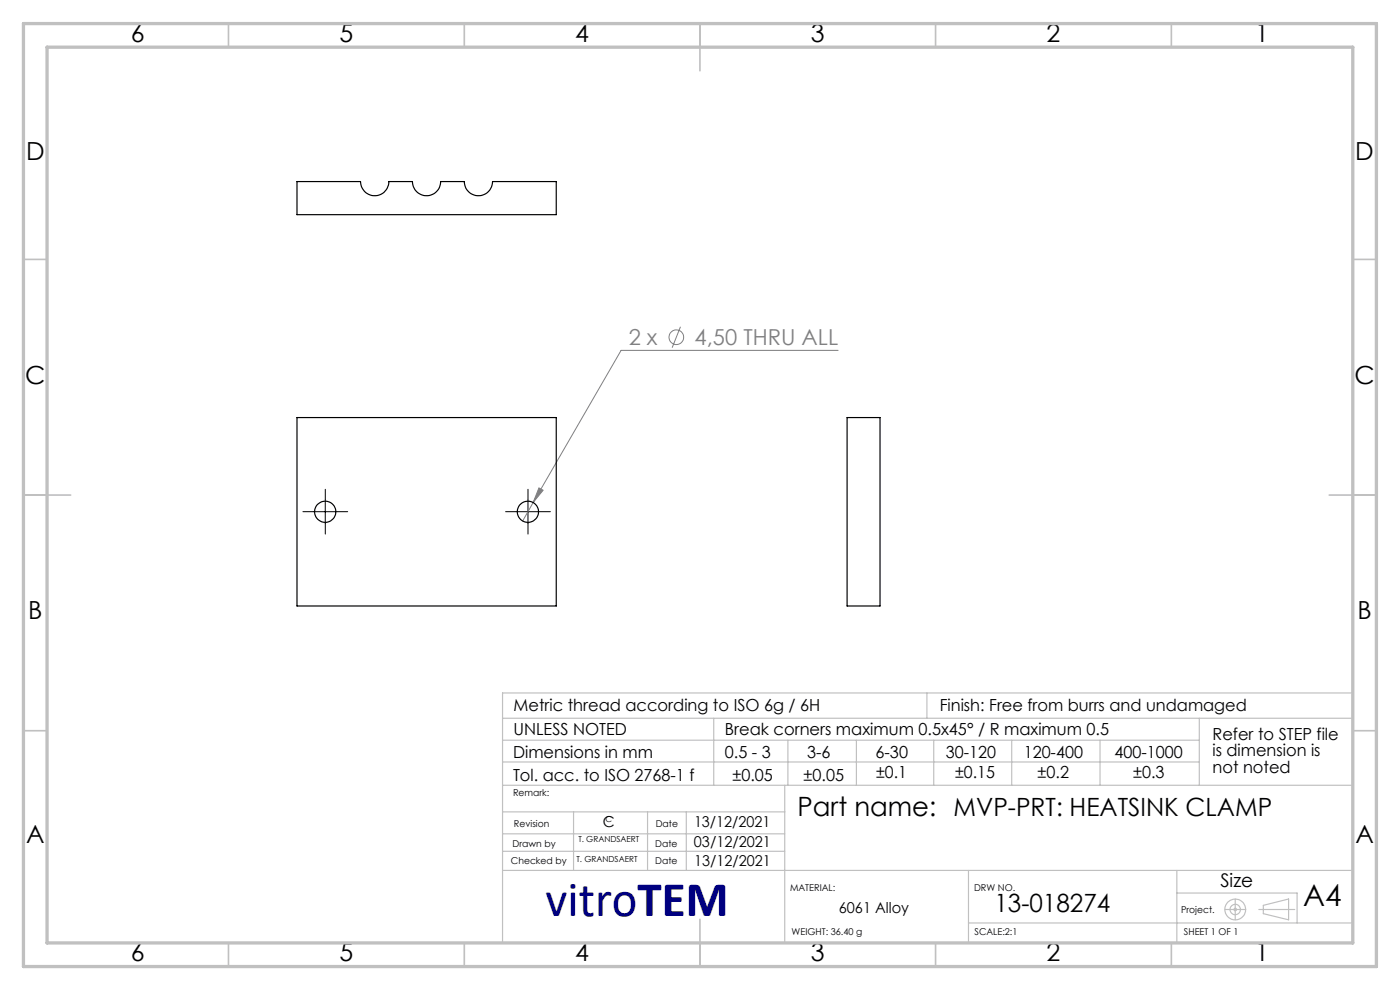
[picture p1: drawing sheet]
<svg xmlns="http://www.w3.org/2000/svg" width="297mm" height="210mm" viewBox="0 0 297 210" stroke-linecap="round" stroke-linejoin="round" font-family="sans-serif">
<g fill="none" stroke="#808080" stroke-width=".21">
<path d="M144.4 69.3l-1.8 4.5M177.8 74.3h-46l-18.7 32.3M113.1 106.6l-2.2 3.9M114.3 103.5l.9 .5-2.1 2.6z"/>
<circle cx="143.5" cy="71.5" r="1.55"/>
</g>
<g fill="none" stroke="#c0c0c0" stroke-width=".25">
<path d="M106.6 152.4h180.1M106.7 157h147.7M151.4 152.4v14.2M167.1 157v9.6M181.7 157v9.6M196.6 147v5.4M198.1 157v9.6M214.6 157v9.6M233.4 157v9.6M254.4 152.4v14.2M286.7 147h-180.1v52.7M106.6 166.6h180.1"/>
<path d="M106.6 161.6h147.8M106.6 176.9h59.9M106.6 172.2h59.9M121.7 172.2v12.4M137.4 172.2v12.4M145.6 172.2v12.3M166.5 166.6v33.2M106.6 180.6h59.9M106.6 184.6h180.1M205.5 195.8h81.2M205.5 184.6v15.2M249.7 184.6v15.2"/>
<path d="M249.7 189.4h25.5v6.4M259.9 192.9h4.4M262 190.7v4.4M267.1 192.9h7.6M268 192l5.4-1.3v4.4l-5.4-1.3z"/>
<circle cx="262" cy="192.9" r=".27"/>
<circle cx="262" cy="192.9" r="2.21"/>
<circle cx="262" cy="192.9" r="1.11"/>
</g>
<path d="M66.5 108.5h-2.2M69 106v-2.2M69 111v2.3M71.5 108.5h2.3M109.5 108.5h-2.2M112 106v-2.2M112 111v2.3M114.5 108.5h2.3" fill="none" stroke="#000" stroke-width=".21" stroke-dasharray="15.2 1.3 1.3 1.3"/>
<path d="M66.5 108.5h5M69 106.1v4.9M109.5 108.5h5M112 106.1v4.9" fill="none" stroke="#000" stroke-width=".21"/>
<g fill="none" stroke="#c0c0c0" stroke-width=".35">
<path d="M48.5 5v5M98.5 5v5M148.5 5v10M198.5 5v5M248.5 5v5M5 55h5M287 55h5M5 105h10M282 105h10M5 155h5M287 155h5M148.5 195v10"/>
<path d="M48.5 200v5M98.5 200v5M198.5 200v5M248.5 200v5"/>
</g>
<path d="M5 5h287v200h-287zM10 10h277v190h-277z" fill="none" stroke="#c0c0c0" stroke-width=".7"/>
<path d="M114.3 103.5l.9 .5-2.1 2.6z" fill="#808080"/>
<g fill="none" stroke="#000" stroke-width=".25">
<path d="M63 38.5h13.5a3 3 0 0 0 3 3 3 3 0 0 0 3-3h5a3 3 0 0 0 3 3 3 3 0 0 0 3-3h5a3 3 0 0 0 3 3 3 3 0 0 0 3-3h13.5v7h-55zM63 88.6h55v39.9h-55zM179.7 88.6h7v39.9h-7z"/>
<circle cx="69" cy="108.6" r="2.23"/>
<circle cx="112" cy="108.6" r="2.25"/>
</g>
<text font-size="10.6" fill="#000080" x="115.8" y="194.4">vitroTEM</text>
<text font-size="6.3" x="276.5" y="192.2">A4</text>
<text font-size="5.6" x="169.2" y="173.1">Part name: MVP-PRT: HEATSINK CLAMP</text>
<g font-size="5.3">
<text x="27.8" y="8.9">6</text>
<text x="72" y="8.9">5</text>
<text x="122" y="8.9">4</text>
<text x="172" y="8.9">3</text>
<text x="222" y="8.9">2</text>
<text x="266.3" y="8.9">1</text>
<text x="5.5" y="33.9">D</text>
<text x="287.5" y="33.9">D</text>
<text x="5.3" y="81.4">C</text>
<text x="287.3" y="81.4">C</text>
<text x="6" y="131.4">B</text>
<text x="288" y="131.4">B</text>
<text x="5.5" y="178.9">A</text>
<text x="287.5" y="178.9">A</text>
<text x="211" y="193.5">13-018274</text>
<text x="27.8" y="203.9">6</text>
<text x="72" y="203.9">5</text>
<text x="122" y="203.9">4</text>
<text x="172" y="203.9">3</text>
<text x="222" y="203.9">2</text>
<text x="266.3" y="203.9">1</text>
</g>
<g font-size="4.7" fill="#808080">
<text x="133.4" y="73.2">2 x</text>
<text x="147.4" y="73.2">4,50 THRU ALL</text>
</g>
<text font-size="4" x="258.9" y="188.1">Size</text>
<g font-size="3.5">
<text x="108.9" y="156">UNLESS NOTED</text>
<text x="108.9" y="150.8">Metric thread according to ISO 6g / 6H</text>
<text x="153.8" y="156">Break corners maximum 0.5x45° / R maximum 0.5</text>
<text x="199.3" y="150.8">Finish: Free from burrs and undamaged</text>
<text x="108.8" y="160.7">Dimensions in mm</text>
<text x="153.8" y="160.7">0.5 - 3</text>
<text x="171.2" y="160.7">3-6</text>
<text x="185.7" y="160.7">6-30</text>
<text x="200.6" y="160.7">30-120</text>
<text x="217.2" y="160.7">120-400</text>
<text x="236.5" y="160.7">400-1000</text>
<text x="257.2" y="156.9">Refer to STEP file</text>
<text x="257.2" y="160.4">is dimension is</text>
<text x="108.8" y="165.6">Tol. acc. to ISO 2768-1 f</text>
<text x="155.4" y="165.6">±0.05</text>
<text x="170.5" y="165.6">±0.05</text>
<text x="185.9" y="165">±0.1</text>
<text x="202.6" y="165">±0.15</text>
<text x="220.1" y="165">±0.2</text>
<text x="240.4" y="165">±0.3</text>
<text x="257.2" y="163.9">not noted</text>
</g>
<g font-size="3.2">
<text x="127.9" y="175.5">C</text>
<text x="147.2" y="179.7">03/12/2021</text>
<text x="147.2" y="175.5">13/12/2021</text>
<text x="147.3" y="183.7">13/12/2021</text>
<text x="178" y="193.6">6061 Alloy</text>
</g>
<g font-size="2">
<text x="108.8" y="168.9">Remark:</text>
<text x="108.7" y="179.6">Drawn by</text>
<text x="109" y="175.5">Revision</text>
<text x="139" y="179.6">Date</text>
<text x="139.1" y="175.5">Date</text>
<text x="108.4" y="183.2">Checked by</text>
<text x="139" y="183.2">Date</text>
<text x="167.6" y="189">MATERIAL:</text>
<text x="206.6" y="189">DRW NO.</text>
<text x="250.6" y="193.6">Project.</text>
<text x="167.9" y="198.4">WEIGHT: 36.40 g</text>
<text x="206.8" y="198.4">SCALE:2:1</text>
<text x="251.2" y="198.4">SHEET 1 OF 1</text>
</g>
<g font-size="1.8">
<text x="122.7" y="178.6">T. GRANDSAERT</text>
<text x="128.5" y="174.4">C</text>
<text x="122.3" y="182.8">T. GRANDSAERT</text>
</g>
</svg>
